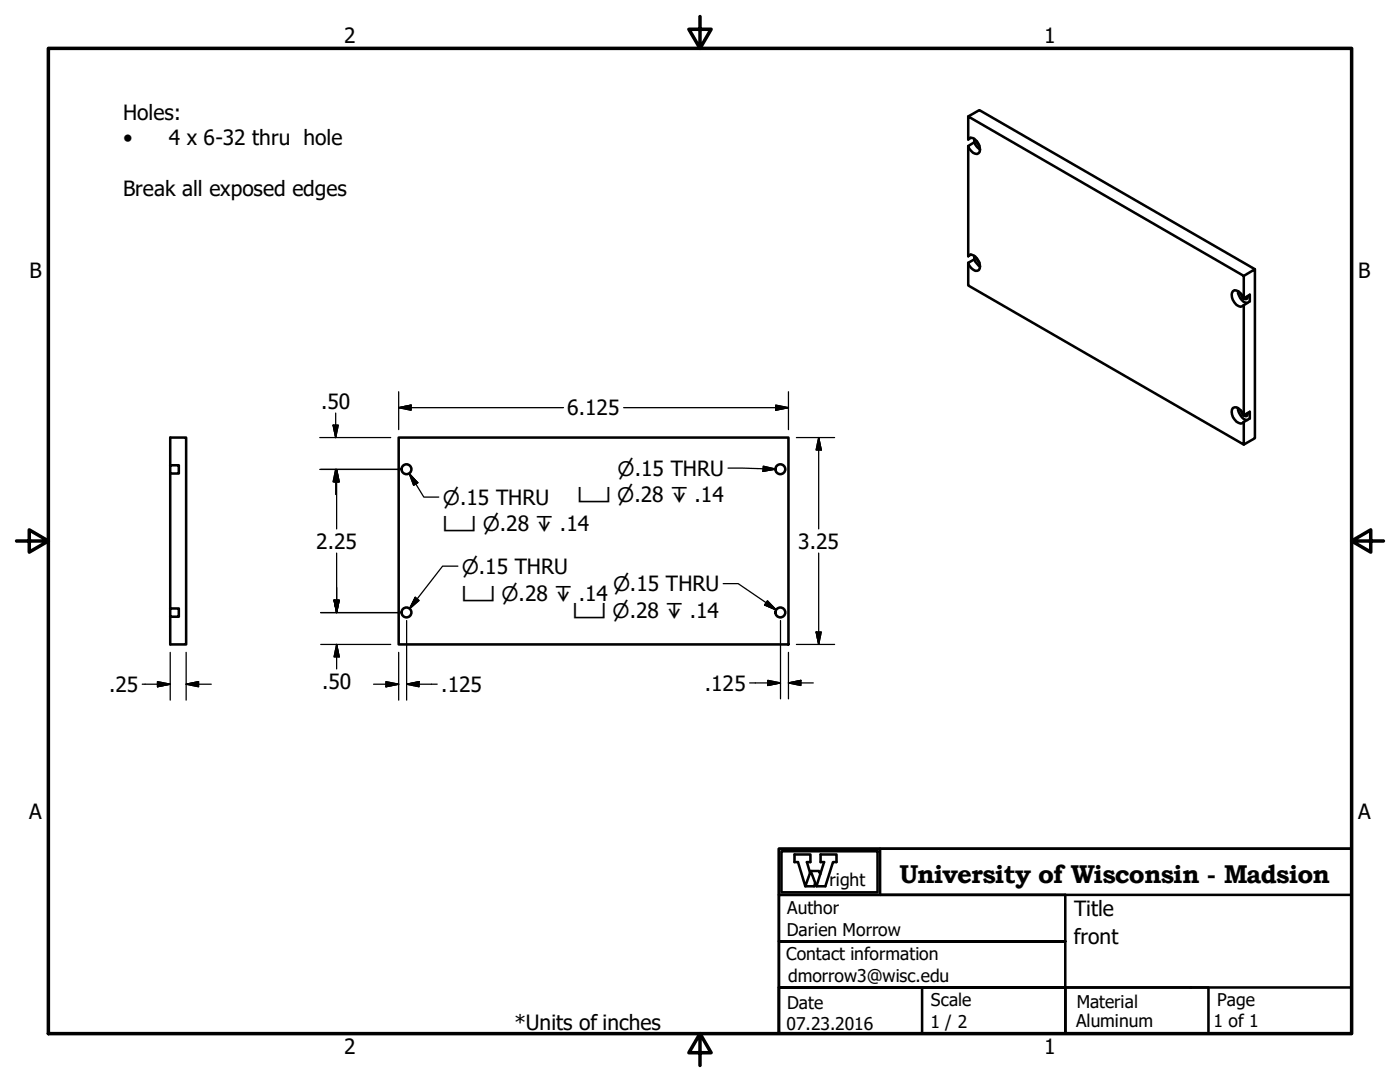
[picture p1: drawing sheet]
<svg xmlns="http://www.w3.org/2000/svg" width="279mm" height="216mm" viewBox="0 0 279 216" stroke-linecap="round" stroke-linejoin="round" font-family="sans-serif">
<!-- layer: Visible (ANSI) -->
<g fill="none" stroke="#000" stroke-width=".51">
<path d="M193.2 27.8l.2-.2a1.98 1.98 0 0 1 2.1 1.7 .99 .99 0 0 1-.5 1.4 1.96 1.96 0 0 1-1.8-1.6M193.2 27.8v-4.6l55 31.9v4.5M193.2 23.2l2.3-1.2 54.9 31.7M193.2 29.1v22M193.7 27.5l-.5 .3M194.4 28.4l.5 .9 .7 .5M194.4 27.7v.7M194.4 28.4l-1.2 .7M194.9 28.1l.6 1M193.2 51.1l.2-.2a2.07 2.07 0 0 1 2.2 2.2l-.3 .8a1.12 1.12 0 0 1-1.5-.4l-.6-1M193.2 52.5v4.5l55 31.7v-4.5M193.7 50.8l-.5 .3"/>
<path d="M194.4 51.8l.2 .4 1 1M194.4 51.1v.7M194.4 51.8l-1.2 .7M194.9 51.5l.6 .9M247.1 58.1a2.42 2.42 0 0 0 1.8 2.4M247.6 58.6a1.01 1.01 0 0 0 1.3 1l.1-.5M248.2 59.6a2.46 2.46 0 0 0-1.8-1.7 1.56 1.56 0 0 0 0 2.5 1.23 1.23 0 0 0 1.8 .5M248.2 55.1l2.2-1.4v33.7l-2.2 1.3M248.2 59.6l1.2-.8v1.3l-1.2 .8M248.2 60.9v22M34 92.8h1.7v1.7h-1.7zM34 92.8v-5.5h3.1v41.3h-3.1v-5.5"/>
<path d="M34 94.5v26.9M79.6 87.3h77.8v41.3h-77.8zM247.1 81.4a2.56 2.56 0 0 0 1.8 2.4M247.6 81.9a1.09 1.09 0 0 0 1.3 1.1l.1-.6M248.2 82.9a2.25 2.25 0 0 0-1.8-1.6 .99 .99 0 0 0-.5 1.4 1.98 1.98 0 0 0 2.1 1.8l.2-.3M248.2 82.9l1.2-.7v1.3l-1.2 .7M34 121.4h1.7v1.7h-1.7z"/>
<circle cx="81.1" cy="93.6" r=".98"/>
<circle cx="155.7" cy="93.6" r=".98"/>
<circle cx="81.1" cy="122.2" r=".98"/>
<circle cx="155.7" cy="122.2" r=".98"/>
</g>
<!-- layer: Border (ANSI) -->
<path d="M9.7 9.7h260v196.5h-260zM139.7 3.3v6.4l-2.2-3.9h4.4l-2.2 3.9M3.3 107.9h6.4l-3.9-2.2v4.5l3.9-2.3M269.7 107.9l3.9 2.3v-4.5l-3.9 2.2h6.4M139.7 206.2l2.2 3.9h-4.4l2.2-3.9v6.4" fill="none" stroke="#000" stroke-width=".7"/>
<!-- layer: Title (ANSI) -->
<path d="M155.4 178.6v9.2h57.2v18.4h-57.2v-9.2h57.2h-57.2v-9.2h57.2v-9.2zM155.4 169.4h114.3v9.2h-114.3zM155.4 169.4h114.3v36.8h-114.3zM156 169.9h19.1v8.2h-19.1zM161.7 174.2l-.7-2.2h.7v-1.5h-3.1v1.5h.7l1.4 4.8 1.1-3 1.1 3h1.8l1.5-4.8h.7v-1.5h-3.1v1.5h.7l-1.6 4.8M161.8 173.8h1.6l.3 .6M162.7 176.1l-.2 .7h-1.8M175.6 169.4v9.2M155.4 197h28.6v9.2h-28.6zM212.6 197h28.6v9.2h-28.6zM212.6 197h57.1v9.2h-57.1z" fill="none" stroke="#000" stroke-width=".51"/>
<!-- layer: Dimension (ANSI) -->
<g fill="none" stroke="#000" stroke-width=".25">
<path d="M79.6 78.2v7.5M157.4 78.2v7.5M63.8 87.3h14.2M63.8 93.7h15.8M66.5 84.8h1l-.5 2.5zM67 93.7l.5 2.4h-1zM67 82.4v4.9M67 93.7v5M67.2 93.7l.5 2.4h-1zM67.2 93.7v11.8M79.6 81.3l2.4-.5v1.1zM79.6 81.3h32.9"/>
<path d="M124.5 81.3h32.9M154.8 80.8l2.6 .5-2.6 .6zM158.9 87.3h7.7M163.4 87.3l.5 2.5h-1zM163.4 87.3v18.2M66.7 119.8h1l-.5 2.4zM67.2 110.4v11.8M163.4 110.4v18.2M28.4 136.5h5.6M31.4 136l2.6 .5-2.6 .5zM34 130.2v9.5M37.1 136.5l2.5-.5v1z"/>
<path d="M37.1 136.5h5.1M37.1 130.2v9.5M64 128.6h14M64 122.2h15.6M67.2 128.6l.5 2.5h-1zM67.2 128.6v4.9M74.5 136.5h5.1M77 136l2.6 .5-2.6 .5zM79.6 130.2v9.5M81.2 136.5l2.4-.5v1zM81.2 136.5h6M81.2 123.8v15.9"/>
<path d="M149.6 136.3h6.2M153.2 135.8l2.6 .5-2.6 .5zM155.8 123.8v15.6M157.4 136.3l2.4-.5v1zM157.4 136.3h4.9M157.4 130.2v9.2M158.9 128.6h7.7M162.9 126.1h1l-.5 2.5z"/>
</g>
<g fill="#000" stroke="#000" stroke-width=".25">
<path d="M66.5 84.8l.5 2.5zM66.5 84.8h1l-.5 2.5zM67 93.7l.5 2.4zM67 93.7l.5 2.4h-1zM67.2 93.7l.5 2.4zM67.2 93.7l.5 2.4h-1zM79.6 81.3l2.4-.5zM79.6 81.3l2.4-.5v1.1zM154.8 81.9l2.6-.6zM154.8 80.8l2.6 .5-2.6 .6zM163.4 87.3l.5 2.5zM163.4 87.3l.5 2.5h-1z"/>
<path d="M66.7 119.8l.5 2.4zM66.7 119.8h1l-.5 2.4zM31.4 137l2.6-.5zM31.4 136l2.6 .5-2.6 .5zM37.1 136.5l2.5-.5zM37.1 136.5l2.5-.5v1zM67.2 128.6l.5 2.5zM67.2 128.6l.5 2.5h-1zM77 137l2.6-.5zM77 136l2.6 .5-2.6 .5zM81.2 136.5l2.4-.5zM81.2 136.5l2.4-.5v1z"/>
<path d="M153.2 136.8l2.6-.5zM153.2 135.8l2.6 .5-2.6 .5zM157.4 136.3l2.4-.5zM157.4 136.3l2.4-.5v1zM162.9 126.1l.5 2.5zM162.9 126.1h1l-.5 2.5z"/>
</g>
<!-- layer: Symbol (ANSI) -->
<path d="M81.7 94.5l1.7 1.8-.9 .5zM81.7 94.5l2.9 4.7h3M145.3 93.4l9.5 .2M152.3 93l2.5 .6-2.5 .4zM82.9 119.2l.7 .6-1.9 1.7zM91.4 113h-3.1l-6.6 8.5M144.3 116.5h3l7.6 5.2M153.2 119.9l1.7 1.8-2.3-1z" fill="none" stroke="#000" stroke-width=".25"/>
<path d="M81.7 94.5l1.7 1.8zM81.7 94.5l1.7 1.8-.9 .5zM152.3 94l2.5-.4zM152.3 93l2.5 .6-2.5 .4zM82.9 119.2l-1.2 2.3zM82.9 119.2l.7 .6-1.9 1.7zM152.6 120.7l2.3 1zM153.2 119.9l1.7 1.8-2.3-1z" fill="#000" stroke="#000" stroke-width=".25"/>
<text font-size="5.1" x="179.5" y="176.1">University of Wisconsin - Madsion</text>
<g font-size="4.2">
<text x="68.7" y="8.6">2</text>
<text x="208.4" y="8.6">1</text>
<text x="24.6" y="24">Holes:</text>
<text x="24.6" y="29">•</text>
<text x="33.7" y="29">4 x 6-32 thru hole</text>
<text x="24.6" y="39.1">Break all exposed edges</text>
<text x="5.9" y="55.5">B</text>
<text x="271.1" y="55.5">B</text>
<text x="64.1" y="81.5">.50</text>
<text x="113.2" y="82.9">6.125</text>
<text x="63.1" y="109.5">2.25</text>
<text x="159.3" y="109.5">3.25</text>
<text x="64.3" y="137.4">.50</text>
<text x="140.7" y="137.8">.125</text>
<text x="21.8" y="138">.25</text>
<text x="88.1" y="138">.125</text>
<text x="5.8" y="163.4">A</text>
<text x="271" y="163.4">A</text>
<text x="214.4" y="182.8">Title</text>
<text x="214.3" y="188.3">front</text>
<text x="102.7" y="205.5">*Units of inches</text>
<text x="68.7" y="210.3">2</text>
<text x="208.4" y="210.3">1</text>
</g>
<g font-size="4">
<text x="123.3" y="94.9">⌀.15 THRU</text>
<text x="88.4" y="100.7">⌀.15 THRU</text>
<text x="115.3" y="100.3">⌴ ⌀.28 ↧ .14</text>
<text x="88.4" y="106">⌴ ⌀.28 ↧ .14</text>
<text x="92.1" y="114.5">⌀.15 THRU</text>
<text x="92.1" y="119.8">⌴ ⌀.28 ↧ .14</text>
<text x="122.4" y="118">⌀.15 THRU</text>
<text x="114.3" y="123.3">⌴ ⌀.28 ↧ .14</text>
</g>
<g font-size="3.5">
<text x="165.5" y="176.8">right</text>
<text x="157.1" y="182.3">Author</text>
<text x="156.9" y="191.6">Contact information</text>
<text x="157" y="186.7">Darien Morrow</text>
<text x="157.3" y="195.9">dmorrow3@wisc.edu</text>
<text x="157.1" y="201.3">Date</text>
<text x="185.8" y="200.8">Scale</text>
<text x="214.9" y="201">Material</text>
<text x="242.9" y="200.8">Page</text>
<text x="157" y="205.5">07.23.2016</text>
<text x="185.7" y="205.2">1 / 2</text>
<text x="214.8" y="204.9">Aluminum</text>
<text x="242.2" y="205">1 of 1</text>
</g>
</svg>
